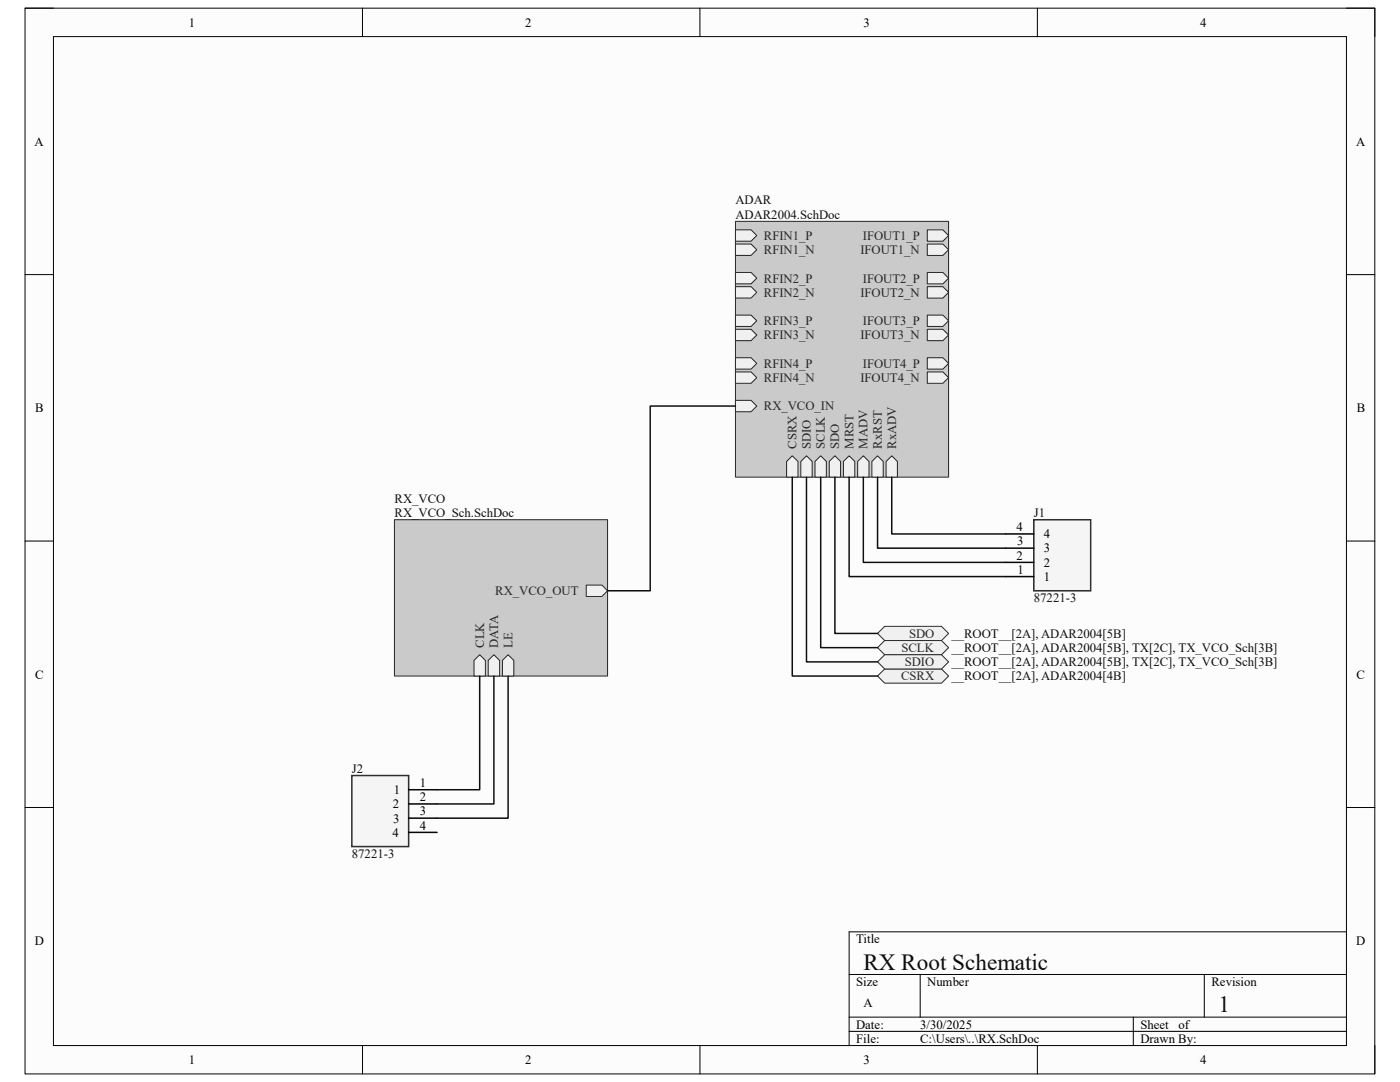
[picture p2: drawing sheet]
<svg xmlns="http://www.w3.org/2000/svg" width="279mm" height="216mm" viewBox="0 0 279 216" stroke-linecap="round" stroke-linejoin="round" font-family="sans-serif">
<path d="M5 1.6h269.4v212.7h-269.4z" fill-rule="evenodd" fill="#fcfcfc"/>
<path d="M5 1.6h269.4v212.7h-269.4z" fill="none" stroke="#000" stroke-width=".2"/>
<path d="M10.7 7.3h258v201.3h-258z" fill-rule="evenodd" fill="#fcfcfc"/>
<g fill="none" stroke="#000" stroke-width=".2">
<path d="M5 1.6h5.7M10.7 7.3h258v201.3h-258zM72.3 1.6v5.7M139.7 1.6v5.7M207 1.6v5.7M268.7 1.6h5.7v5.7M5 54.8h5.7M268.7 54.8h5.7M5 108h5.7M268.7 108h5.7M5 161.1h5.7M268.7 161.1h5.7"/>
<path d="M169.5 194.4h99.2M183.6 194.4v8.6M240.3 194.4v8.6M268.7 185.9h-99.2v22.7M72.3 208.6v5.7M139.7 208.6v5.7M169.5 203h99.2M169.5 205.8h99.2M207 208.6v5.7M226.2 203v5.6M274.4 208.6v5.7"/>
</g>
<path d="M78.7 103.7h42.6v31.2h-42.6z" fill-rule="evenodd" fill="#cacaca"/>
<path d="M78.7 103.7h42.6v31.2h-42.6z" fill="none" stroke="#262626" stroke-width=".2"/>
<path d="M117 116.8h3.1l1.2 1.1-1.2 1.1h-3.1z" fill-rule="evenodd" fill="#f0f0f0"/>
<path d="M117 116.8h3.1l1.2 1.1-1.2 1.1h-3.1z" fill="none" stroke="#262626" stroke-width=".2"/>
<path d="M94.6 131.8l1.1-1.2 1.2 1.2v3.1h-2.3z" fill-rule="evenodd" fill="#f0f0f0"/>
<path d="M94.6 131.8l1.1-1.2 1.2 1.2v3.1h-2.3z" fill="none" stroke="#262626" stroke-width=".2"/>
<path d="M97.4 131.8l1.2-1.2 1.1 1.2v3.1h-2.3z" fill-rule="evenodd" fill="#f0f0f0"/>
<path d="M97.4 131.8l1.2-1.2 1.1 1.2v3.1h-2.3z" fill="none" stroke="#262626" stroke-width=".2"/>
<path d="M100.3 131.8l1.1-1.2 1.1 1.2v3.1h-2.2z" fill-rule="evenodd" fill="#f0f0f0"/>
<path d="M100.3 131.8l1.1-1.2 1.1 1.2v3.1h-2.2z" fill="none" stroke="#262626" stroke-width=".2"/>
<path d="M146.8 44.2h42.5v51h-42.5z" fill-rule="evenodd" fill="#cacaca"/>
<path d="M146.8 44.2h42.5v51h-42.5z" fill="none" stroke="#262626" stroke-width=".2"/>
<path d="M146.8 45.9h3.1l1.1 1.1-1.1 1.1h-3.1z" fill-rule="evenodd" fill="#f0f0f0"/>
<path d="M146.8 45.9h3.1l1.1 1.1-1.1 1.1h-3.1z" fill="none" stroke="#262626" stroke-width=".2"/>
<path d="M146.8 48.7h3.1l1.1 1.1-1.1 1.2h-3.1z" fill-rule="evenodd" fill="#f0f0f0"/>
<path d="M146.8 48.7h3.1l1.1 1.1-1.1 1.2h-3.1z" fill="none" stroke="#262626" stroke-width=".2"/>
<path d="M146.8 54.4h3.1l1.1 1.1-1.1 1.1h-3.1z" fill-rule="evenodd" fill="#f0f0f0"/>
<path d="M146.8 54.4h3.1l1.1 1.1-1.1 1.1h-3.1z" fill="none" stroke="#262626" stroke-width=".2"/>
<path d="M146.8 57.2h3.1l1.1 1.1-1.1 1.2h-3.1z" fill-rule="evenodd" fill="#f0f0f0"/>
<path d="M146.8 57.2h3.1l1.1 1.1-1.1 1.2h-3.1z" fill="none" stroke="#262626" stroke-width=".2"/>
<path d="M146.8 62.9h3.1l1.1 1.1-1.1 1.1h-3.1z" fill-rule="evenodd" fill="#f0f0f0"/>
<path d="M146.8 62.9h3.1l1.1 1.1-1.1 1.1h-3.1z" fill="none" stroke="#262626" stroke-width=".2"/>
<path d="M146.8 65.7h3.1l1.1 1.1-1.1 1.2h-3.1z" fill-rule="evenodd" fill="#f0f0f0"/>
<path d="M146.8 65.7h3.1l1.1 1.1-1.1 1.2h-3.1z" fill="none" stroke="#262626" stroke-width=".2"/>
<path d="M146.8 71.4h3.1l1.1 1.1-1.1 1.1h-3.1z" fill-rule="evenodd" fill="#f0f0f0"/>
<path d="M146.8 71.4h3.1l1.1 1.1-1.1 1.1h-3.1z" fill="none" stroke="#262626" stroke-width=".2"/>
<path d="M146.8 74.2h3.1l1.1 1.2-1.1 1.1h-3.1z" fill-rule="evenodd" fill="#f0f0f0"/>
<path d="M146.8 74.2h3.1l1.1 1.2-1.1 1.1h-3.1z" fill="none" stroke="#262626" stroke-width=".2"/>
<path d="M146.8 79.9h3.1l1.1 1.1-1.1 1.2h-3.1z" fill-rule="evenodd" fill="#f0f0f0"/>
<path d="M146.8 79.9h3.1l1.1 1.1-1.1 1.2h-3.1z" fill="none" stroke="#262626" stroke-width=".2"/>
<path d="M185.1 45.9h3.1l1.1 1.1-1.1 1.1h-3.1z" fill-rule="evenodd" fill="#f0f0f0"/>
<path d="M185.1 45.9h3.1l1.1 1.1-1.1 1.1h-3.1z" fill="none" stroke="#262626" stroke-width=".2"/>
<path d="M185.1 48.7h3.1l1.1 1.1-1.1 1.2h-3.1z" fill-rule="evenodd" fill="#f0f0f0"/>
<path d="M185.1 48.7h3.1l1.1 1.1-1.1 1.2h-3.1z" fill="none" stroke="#262626" stroke-width=".2"/>
<path d="M185.1 54.4h3.1l1.1 1.1-1.1 1.1h-3.1z" fill-rule="evenodd" fill="#f0f0f0"/>
<path d="M185.1 54.4h3.1l1.1 1.1-1.1 1.1h-3.1z" fill="none" stroke="#262626" stroke-width=".2"/>
<path d="M185.1 57.2h3.1l1.1 1.1-1.1 1.2h-3.1z" fill-rule="evenodd" fill="#f0f0f0"/>
<path d="M185.1 57.2h3.1l1.1 1.1-1.1 1.2h-3.1z" fill="none" stroke="#262626" stroke-width=".2"/>
<path d="M185.1 62.9h3.1l1.1 1.1-1.1 1.1h-3.1z" fill-rule="evenodd" fill="#f0f0f0"/>
<path d="M185.1 62.9h3.1l1.1 1.1-1.1 1.1h-3.1z" fill="none" stroke="#262626" stroke-width=".2"/>
<path d="M185.1 65.7h3.1l1.1 1.1-1.1 1.2h-3.1z" fill-rule="evenodd" fill="#f0f0f0"/>
<path d="M185.1 65.7h3.1l1.1 1.1-1.1 1.2h-3.1z" fill="none" stroke="#262626" stroke-width=".2"/>
<path d="M185.1 71.4h3.1l1.1 1.1-1.1 1.1h-3.1z" fill-rule="evenodd" fill="#f0f0f0"/>
<path d="M185.1 71.4h3.1l1.1 1.1-1.1 1.1h-3.1z" fill="none" stroke="#262626" stroke-width=".2"/>
<path d="M185.1 74.2h3.1l1.1 1.2-1.1 1.1h-3.1z" fill-rule="evenodd" fill="#f0f0f0"/>
<path d="M185.1 74.2h3.1l1.1 1.2-1.1 1.1h-3.1z" fill="none" stroke="#262626" stroke-width=".2"/>
<path d="M158.1 90.9l1.2 1.2v3.1h-2.3v-3.1z" fill-rule="evenodd" fill="#f0f0f0"/>
<path d="M158.1 90.9l1.2 1.2v3.1h-2.3v-3.1z" fill="none" stroke="#262626" stroke-width=".2"/>
<path d="M159.8 92.1l1.2-1.2 1.1 1.2v3.1h-2.3z" fill-rule="evenodd" fill="#f0f0f0"/>
<path d="M159.8 92.1l1.2-1.2 1.1 1.2v3.1h-2.3z" fill="none" stroke="#262626" stroke-width=".2"/>
<path d="M163.8 90.9l1.1 1.2v3.1h-2.2v-3.1z" fill-rule="evenodd" fill="#f0f0f0"/>
<path d="M163.8 90.9l1.1 1.2v3.1h-2.2v-3.1z" fill="none" stroke="#262626" stroke-width=".2"/>
<path d="M165.5 92.1l1.1-1.2 1.2 1.2v3.1h-2.3z" fill-rule="evenodd" fill="#f0f0f0"/>
<path d="M165.5 92.1l1.1-1.2 1.2 1.2v3.1h-2.3z" fill="none" stroke="#262626" stroke-width=".2"/>
<path d="M168.3 92.1l1.2-1.2 1.1 1.2v3.1h-2.3z" fill-rule="evenodd" fill="#f0f0f0"/>
<path d="M168.3 92.1l1.2-1.2 1.1 1.2v3.1h-2.3z" fill="none" stroke="#262626" stroke-width=".2"/>
<path d="M171.2 92.1l1.1-1.1 1.1 1.1v3.1h-2.2z" fill-rule="evenodd" fill="#f0f0f0"/>
<path d="M171.2 92.1l1.1-1.1 1.1 1.1v3.1h-2.2z" fill="none" stroke="#262626" stroke-width=".2"/>
<path d="M175.1 91l1.2 1.1v3.1h-2.3v-3.1z" fill-rule="evenodd" fill="#f0f0f0"/>
<path d="M175.1 91l1.2 1.1v3.1h-2.3v-3.1z" fill="none" stroke="#262626" stroke-width=".2"/>
<path d="M176.8 92.1l1.2-1.1 1.1 1.1v3.1h-2.3z" fill-rule="evenodd" fill="#f0f0f0"/>
<path d="M176.8 92.1l1.2-1.1 1.1 1.1v3.1h-2.3z" fill="none" stroke="#262626" stroke-width=".2"/>
<path d="M206.3 103.7h11.4v14.2h-11.4z" fill-rule="evenodd" fill="#f5f5f5"/>
<path d="M206.3 103.7h11.4v14.2h-11.4z" fill="none" stroke="#262626" stroke-width=".3"/>
<path d="M200.6 115.1h5.7M200.6 112.2h5.7M200.6 109.4h5.7M200.6 106.5h5.7" fill="none" stroke="#000" stroke-width=".3"/>
<path d="M70.2 154.7h11.4v14.2h-11.4z" fill-rule="evenodd" fill="#f5f5f5"/>
<path d="M70.2 154.7h11.4v14.2h-11.4z" fill="none" stroke="#262626" stroke-width=".3"/>
<path d="M81.6 157.6h5.6M81.6 160.4h5.6M81.6 163.3h5.6M81.6 166.1h5.6" fill="none" stroke="#000" stroke-width=".3"/>
<path d="M175.1 126.4l1.5-1.4h11.3l1.4 1.4-1.4 1.4h-11.3z" fill-rule="evenodd" fill="#f0f0f0"/>
<path d="M175.1 126.4l1.5-1.4h11.3l1.4 1.4-1.4 1.4h-11.3z" fill="none" stroke="#262626" stroke-width=".2"/>
<path d="M175.1 129.2l1.5-1.4h11.3l1.4 1.4-1.4 1.5h-11.3z" fill-rule="evenodd" fill="#f0f0f0"/>
<path d="M175.1 129.2l1.5-1.4h11.3l1.4 1.4-1.4 1.5h-11.3z" fill="none" stroke="#262626" stroke-width=".2"/>
<path d="M175.1 134.9l1.5-1.4h11.3l1.4 1.4-1.4 1.4h-11.3z" fill-rule="evenodd" fill="#f0f0f0"/>
<path d="M175.1 134.9l1.5-1.4h11.3l1.4 1.4-1.4 1.4h-11.3z" fill="none" stroke="#262626" stroke-width=".2"/>
<path d="M175.1 132.1l1.5-1.4h11.3l1.4 1.4-1.4 1.4h-11.3z" fill-rule="evenodd" fill="#f0f0f0"/>
<path d="M175.1 132.1l1.5-1.4h11.3l1.4 1.4-1.4 1.4h-11.3z" fill="none" stroke="#262626" stroke-width=".2"/>
<path d="M146.8 81h-17v36.9h-8.5M158.1 95.2v39.7h17M161 95.2v36.9h14.1M163.8 95.2v34h11.3M166.6 95.2v31.2h8.5M169.5 95.2v19.9h31.1M172.3 95.2v17h28.3M175.1 95.2v14.2h25.5M178 95.2v11.3h22.6M95.7 134.9v22.7h-8.5M98.6 134.9v25.5h-11.4M101.4 134.9v28.4h-14.2" fill="none" stroke="#0e0e0e" stroke-width=".3"/>
<g font-size="4.6" fill="#0e0e0e">
<text x="172.3" y="193.5">RX Root Schematic</text>
<text x="243.2" y="202">1</text>
</g>
<g font-size="2.5">
<text x="37.7" y="5.3">1</text>
<text x="104.8" y="5.3">2</text>
<text x="172.3" y="5.3">3</text>
<text x="239.5" y="5.3">4</text>
<text x="6.9" y="29.1">A</text>
<text x="270.6" y="29.1">A</text>
<text x="7" y="82.3">B</text>
<text x="270.8" y="82.3">B</text>
<text x="202.9" y="106">4</text>
<text x="208.3" y="107.4">4</text>
<text x="202.9" y="111.7">2</text>
<text x="203" y="108.8">3</text>
<text x="208.3" y="113.1">2</text>
<text x="208.3" y="110.2">3</text>
<text x="203.1" y="114.5">1</text>
<text x="208.3" y="115.9">1</text>
<text x="7" y="135.4">C</text>
<text x="270.7" y="135.4">C</text>
<text x="78.4" y="161.3">2</text>
<text x="78.6" y="158.5">1</text>
<text x="83.8" y="157">1</text>
<text x="83.8" y="159.9">2</text>
<text x="78.4" y="167">4</text>
<text x="78.5" y="164.1">3</text>
<text x="83.8" y="162.7">3</text>
<text x="83.8" y="165.5">4</text>
<text x="6.9" y="188.6">D</text>
<text x="170.9" y="188.2">Title</text>
<text x="270.7" y="188.6">D</text>
<text x="170.9" y="196.7">Size</text>
<text x="185" y="196.7">Number</text>
<text x="241.8" y="196.7">Revision</text>
<text x="172.3" y="201">A</text>
<text x="170.9" y="205.2">Date:</text>
<text x="170.9" y="208.1">File:</text>
<text x="183.6" y="205.2">3/30/2025</text>
<text x="183.7" y="208.1">C:\Users\..\RX.SchDoc</text>
<text x="227.6" y="205.2">Sheet</text>
<text x="227.6" y="208.1">Drawn By:</text>
<text x="235.2" y="205.2">of</text>
<text x="37.7" y="212.3">1</text>
<text x="104.8" y="212.3">2</text>
<text x="172.3" y="212.3">3</text>
<text x="239.5" y="212.3">4</text>
</g>
<g font-size="2.5" fill="#0e0e0e">
<text x="146.8" y="40.8">ADAR</text>
<text x="146.8" y="43.6">ADAR2004.SchDoc</text>
<text x="78.7" y="100.3">RX_VCO</text>
<text x="78.7" y="103.2">RX_VCO_Sch.SchDoc</text>
<text x="206.3" y="103.2">J1</text>
<text x="206.3" y="120.2">87221-3</text>
<text x="189.9" y="127.3">__ROOT__[2A], ADAR2004[5B]</text>
<text x="189.9" y="130.1">__ROOT__[2A], ADAR2004[5B], TX[2C], TX_VCO_Sch[3B]</text>
<text x="189.9" y="135.8">__ROOT__[2A], ADAR2004[4B]</text>
<text x="189.9" y="132.9">__ROOT__[2A], ADAR2004[5B], TX[2C], TX_VCO_Sch[3B]</text>
<text x="70.2" y="154.2">J2</text>
<text x="70.2" y="171.2">87221-3</text>
</g>
<g font-size="2.5" fill="#262626">
<text x="152.4" y="47.9">RFIN1_P</text>
<text x="172.2" y="47.9">IFOUT1_P</text>
<text x="152.4" y="50.7">RFIN1_N</text>
<text x="171.7" y="50.7">IFOUT1_N</text>
<text x="152.4" y="56.4">RFIN2_P</text>
<text x="152.4" y="59.2">RFIN2_N</text>
<text x="171.7" y="59.2">IFOUT2_N</text>
<text x="172.2" y="56.4">IFOUT2_P</text>
<text x="152.4" y="64.9">RFIN3_P</text>
<text x="172.2" y="64.9">IFOUT3_P</text>
<text x="152.4" y="67.7">RFIN3_N</text>
<text x="171.7" y="67.7">IFOUT3_N</text>
<text x="152.4" y="73.4">RFIN4_P</text>
<text x="152.4" y="76.2">RFIN4_N</text>
<text x="171.7" y="76.2">IFOUT4_N</text>
<text x="172.2" y="73.4">IFOUT4_P</text>
<text x="152.4" y="81.9">RX_VCO_IN</text>
<text x="159" y="89.5" transform="rotate(-90 159 89.5)">CSRX</text>
<text x="161.8" y="89.5" transform="rotate(-90 161.8 89.5)">SDIO</text>
<text x="164.6" y="89.5" transform="rotate(-90 164.6 89.5)">SCLK</text>
<text x="167.5" y="89.5" transform="rotate(-90 167.5 89.5)">SDO</text>
<text x="170.3" y="89.5" transform="rotate(-90 170.3 89.5)">MRST</text>
<text x="173.1" y="89.5" transform="rotate(-90 173.1 89.5)">MADV</text>
<text x="176" y="89.5" transform="rotate(-90 176 89.5)">RxRST</text>
<text x="178.8" y="89.5" transform="rotate(-90 178.8 89.5)">RxADV</text>
<text x="98.8" y="118.7">RX_VCO_OUT</text>
<text x="96.6" y="129.2" transform="rotate(-90 96.6 129.2)">CLK</text>
<text x="99.4" y="129.2" transform="rotate(-90 99.4 129.2)">DATA</text>
<text x="102.3" y="129.2" transform="rotate(-90 102.3 129.2)">LE</text>
<text x="179.9" y="130.1">SCLK</text>
<text x="181.4" y="127.3">SDO</text>
<text x="179.8" y="135.8">CSRX</text>
<text x="180.6" y="132.9">SDIO</text>
</g>
</svg>
